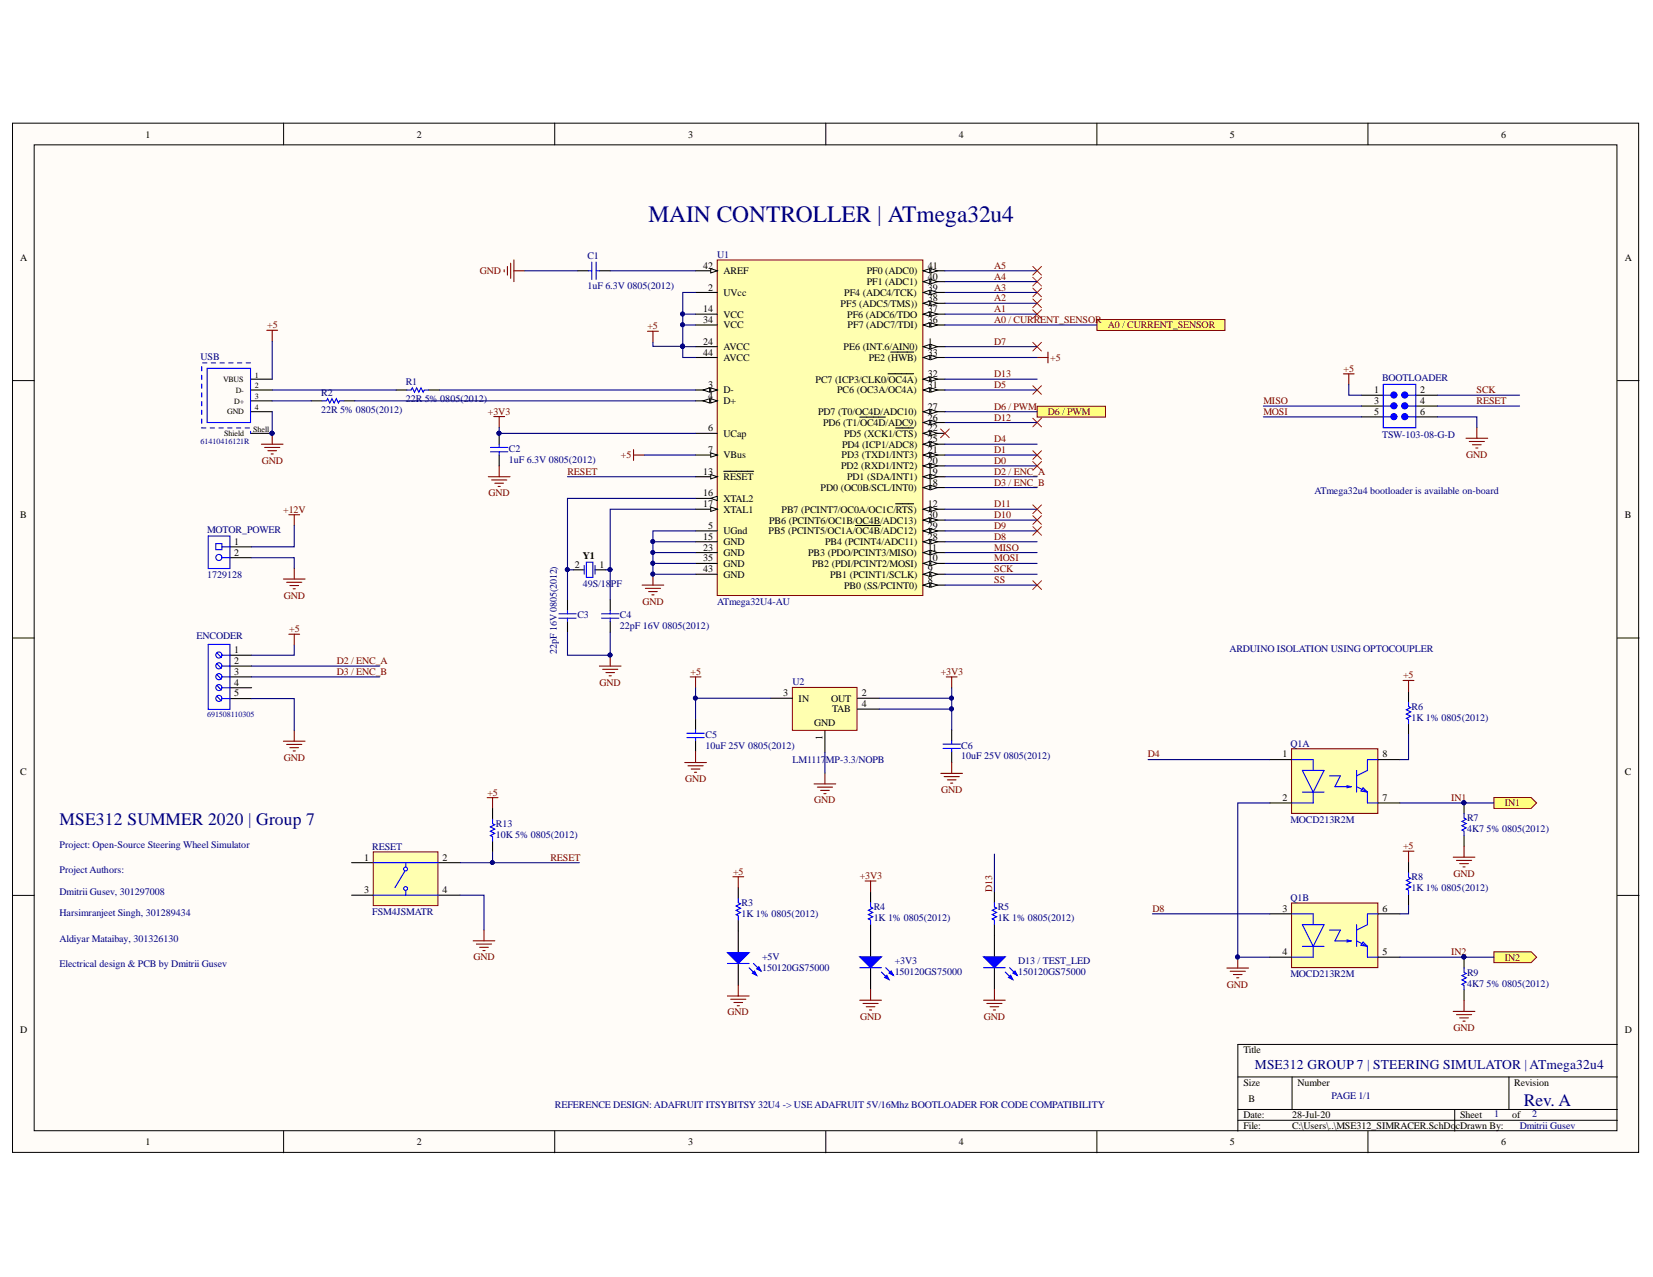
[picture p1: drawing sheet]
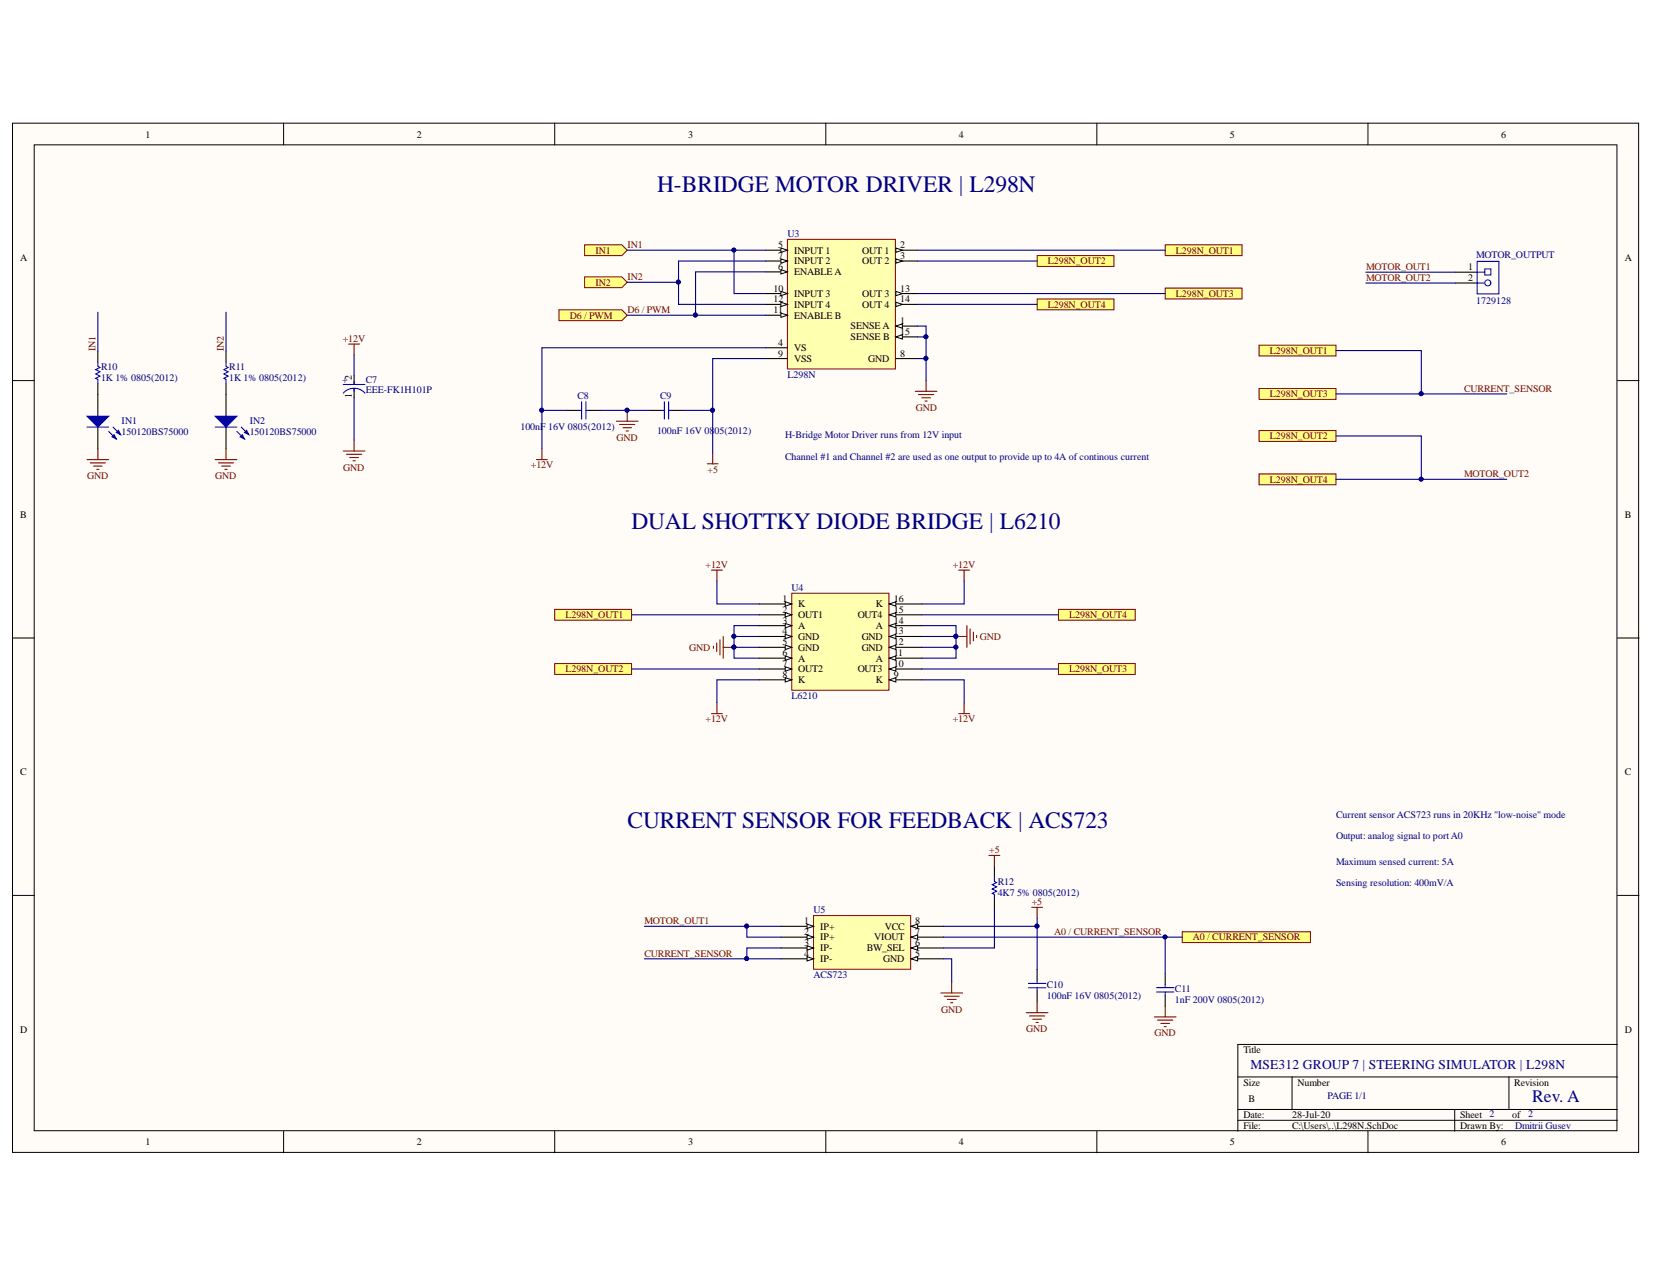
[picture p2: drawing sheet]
# Altium project MSE312_SIMRACER.PrjPcb
2 sheets, 42 parts. Net scope: flat (ports and power ports of the same name join across sheets).
Board file: MSE312_SIMRACER.PcbDoc
Sheets:
  MSE312_SIMRACER.SchDoc
  L298N.SchDoc

## Sheet MSE312_SIMRACER.SchDoc
size B

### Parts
+3V3  150120GS75000  [1206_A]
+5V  150120GS75000  [1206_A]
BOOTLOADER  TSW-103-08-G-D  [SMTC-TSW-103-08-X-D]
C1  1uF 6.3V 0805(2012)  [CAPC0805(2012)145_N]
C2  1uF 6.3V 0805(2012)  [CAPC0805(2012)145_N]
C3  22pF 16V 0805(2012)  [CAPC0805(2012)100_N]
C4  22pF 16V 0805(2012)  [CAPC0805(2012)100_N]
C5  10uF 25V 0805(2012)  [CAPC0805(2012)145_N]
C6  10uF 25V 0805(2012)  [CAPC0805(2012)145_N]
D13_/_TEST_LED  150120GS75000  [1206_A]
ENCODER  691508110305  [691508110305]
MOTOR_POWER  1729128  [PHOE-1729128-2_V]
Q1  MOCD213R2M  [FP-751DZ-MFG]  (parts A,B of 2)
R1  22R 5% 0805(2012)  [RESC0805(2012)_M]
R2  22R 5% 0805(2012)  [RESC0805(2012)_M]
R3  1K 1% 0805(2012)  [RESC0805(2012)_M]
R4  1K 1% 0805(2012)  [RESC0805(2012)_M]
R5  1K 1% 0805(2012)  [RESC0805(2012)_M]
R6  1K 1% 0805(2012)  [RESC0805(2012)_M]
R7  4K7 5% 0805(2012)  [RESC0805(2012)_N]
R8  1K 1% 0805(2012)  [RESC0805(2012)_M]
R9  4K7 5% 0805(2012)  [RESC0805(2012)_N]
R13  10K 5% 0805(2012)  [RESC0805(2012)_L]
RESET  FSM4JSMATR  [TECO-FSM4JSMATR_V]
U1  ATmega32U4-AU  [44ML_M]
U2  LM1117MP-3.3/NOPB  [DCY0004A_L]
USB  61410416121R  [61410416121R]
Y1  49S/18PF  [JPY-49S-18PF]

### Ports
A0 / CURRENT_SENSOR, D6 / PWM, IN1 (out), IN2 (out)

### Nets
+3V3: C2.2 C6.2 R4.2 U1.6(UCap) U2.2(OUT) U2.4(TAB)
+5: BOOTLOADER.1 C5.2 ENCODER.1 R3.2 R6.2 R8.2 R13.2 U1.2(UVcc) U1.7(VBus) U1.14(VCC) U1.24(AVCC) U1.33(PE2_(~{HWB})) U1.34(VCC) U1.44(AVCC) U2.3(IN) USB.1(VBUS)
+12V: MOTOR_POWER.1
GND: +3V3.1(K) +5V.1(K) BOOTLOADER.6 C1.1 C2.1 C3.1 C4.1 C5.1 C6.1 D13_/_TEST_LED.1(K) ENCODER.5 MOTOR_POWER.2 Q1.2(CATHODE1) Q1.4(CATHODE2) R7.1 R9.1 RESET.4 U1.5(UGnd) U1.15(GND) U1.23(GND) U1.35(GND) U1.43(GND) U2.1(GND) USB.4(GND) USB.Shell(Shield)
A0 / CURRENT_SENSOR: U1.36(PF7_(ADC7/TDI)) ; port A0 / CURRENT_SENSOR
A1: U1.37(PF6_(ADC6/TDO)
A2: U1.38(PF5_(ADC5/TMS)))
A3: U1.39(PF4_(ADC4/TCK))
A4: U1.40(PF1_(ADC1))
A5: U1.41(PF0_(ADC0))
D0: U1.20(PD2_(RXD1/INT2))
D1: U1.21(PD3_(TXD1/INT3))
D2 / ENC_A: ENCODER.2 U1.19(PD1_(SDA/INT1))
D3 / ENC_B: ENCODER.3 U1.18(PD0_(OC0B/SCL/INT0))
D4: Q1.1(ANODE1) U1.25(PD4_(ICP1/ADC8))
D5: U1.31(PC6_(OC3A/OC4A))
D6 / PWM: U1.27(PD7_(T0/OC4D/ADC10)) ; port D6 / PWM
D7: U1.1(PE6_(INT.6/AIN0))
D8: Q1.3(ANODE2) U1.28(PB4_(PCINT4/ADC11))
D9: U1.29(PB5_(PCINT5/OC1A/~{OC4B}/ADC12))
D10: U1.30(PB6_(PCINT6/OC1B/OC4B/ADC13))
D11: U1.12(PB7_(PCINT7/OC0A/OC1C/~{RTS}))
D12: U1.26(PD6_(T1/~{OC4D}/ADC9))
D13: R5.2 U1.32(PC7_(ICP3/CLK0/~{OC4A}))
IN1: Q1.7(EMITTER1) R7.2 ; port IN1
IN2: Q1.5(EMITTER2) R9.2 ; port IN2
MISO: BOOTLOADER.3 U1.11(PB3_(PDO/PCINT3/MISO))
MOSI: BOOTLOADER.5 U1.10(PB2_(PDI/PCINT2/MOSI))
RESET: BOOTLOADER.4 R13.1 RESET.2 U1.13(~{RESET})
SCK: BOOTLOADER.2 U1.9(PB1_(PCINT1/SCLK))
SS: U1.8(PB0_(SS/PCINT0))
Net+3V3_2: +3V3.2(A) R4.1
Net+5V_2: +5V.2(A) R3.1
NetC1_2: C1.2 U1.42(AREF)
NetC3_2: C3.2 U1.16(XTAL2) Y1.2
NetC4_2: C4.2 U1.17(XTAL1) Y1.1
NetD13_/_TEST_LED_2: D13_/_TEST_LED.2(A) R5.1
NetQ1_6: Q1.6(COLLECTOR2) R8.1
NetQ1_8: Q1.8(COLLECTOR1) R6.1
NetR1_1: R1.1 USB.2(D-)
NetR1_2: R1.2 U1.3(D-)
NetR2_1: R2.1 USB.3(D+)
NetR2_2: R2.2 U1.4(D+)

Not connected (* = marked no-connect by the designer): ENCODER 4; RESET 1 3; U1 22(PD5_(XCK1/~{CTS}))*

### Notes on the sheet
- MAIN CONTROLLER ¦ ATmega32u4
- ATmega32u4 bootloader is available on-board
- ARDUINO ISOLATION USING OPTOCOUPLER
- MSE312 SUMMER 2020 ¦ Group 7
- Project: Open-Source Steering Wheel Simulator
- Project Authors:
- Dmitrii Gusev, 301297008
- Harsimranjeet Singh, 301289434
- Aldiyar Mataibay, 301326130
- Electrical design & PCB by Dmitrii Gusev
- REFERENCE DESIGN: ADAFRUIT ITSYBITSY 32U4 -> USE ADAFRUIT 5V/16Mhz BOOTLOADER FOR CODE COMPATIBILITY
- MSE312 GROUP 7 ¦ STEERING SIMULATOR ¦ ATmega32u4
- PAGE 1/1
- 1
- Rev. A
- 2
- Dmitrii Gusev

## Sheet L298N.SchDoc
size B

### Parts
C7  EEE-FK1H101P  [FP-EEE-FK1H101P-MFG]
C8  100nF 16V 0805(2012)  [CAPC0805(2012)100_L]
C9  100nF 16V 0805(2012)  [CAPC0805(2012)100_L]
C10  100nF 16V 0805(2012)  [CAPC0805(2012)100_L]
C11  1nF 200V 0805(2012)  [CAPC0805(2012)145_L]
IN1  150120BS75000  [1206_A]
IN2  150120BS75000  [1206_A]
MOTOR_OUTPUT  1729128  [PHOE-1729128-2_V]
R10  1K 1% 0805(2012)  [RESC0805(2012)_M]
R11  1K 1% 0805(2012)  [RESC0805(2012)_M]
R12  4K7 5% 0805(2012)  [RESC0805(2012)_N]
U3  L298N  [STM-FM-15]
U4  L6210  [L6210]
U5  ACS723  [ACS723]

### Ports
A0 / CURRENT_SENSOR, D6 / PWM (in), IN1 (in), IN2 (in), L298N_OUT1, L298N_OUT2, L298N_OUT3, L298N_OUT4

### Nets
+5: C9.2 C10.2 R12.2 U3.9(VSS) U5.8(VCC)
+12V: C7.2(A) C8.1 U3.4(VS) U4.1(K) U4.8(K) U4.9(K) U4.16(K)
GND: C7.1(C) C8.2 C9.1 C10.1 C11.1 IN1.1(K) IN2.1(K) U3.1(SENSE_A) U3.8(GND) U3.15(SENSE_B) U4.3(A) U4.4(GND) U4.5(GND) U4.6(A) U4.11(A) U4.12(GND) U4.13(GND) U4.14(A) U5.5(GND)
A0 / CURRENT_SENSOR: C11.2 U5.7(VIOUT) ; port A0 / CURRENT_SENSOR
CURRENT_SENSOR: U3.2(OUT_1) U3.13(OUT_3) U4.2(OUT1) U4.10(OUT3) U5.3(IP-) U5.4(IP-) ; port L298N_OUT1, port L298N_OUT3
D6 / PWM: U3.6(ENABLE_A) U3.11(ENABLE_B) ; port D6 / PWM
IN1: R10.2 U3.5(INPUT_1) U3.10(INPUT_3) ; port IN1
IN2: R11.2 U3.7(INPUT_2) U3.12(INPUT_4) ; port IN2
MOTOR_OUT1: MOTOR_OUTPUT.1 U5.1(IP+) U5.2(IP+)
MOTOR_OUT2: MOTOR_OUTPUT.2 U3.3(OUT_2) U3.14(OUT_4) U4.7(OUT2) U4.15(OUT4) ; port L298N_OUT2, port L298N_OUT4
NetIN1_2: IN1.2(A) R10.1
NetIN2_2: IN2.2(A) R11.1
NetR12_1: R12.1 U5.6(BW_SEL)

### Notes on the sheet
- H-BRIDGE MOTOR DRIVER ¦ L298N
- H-Bridge Motor Driver runs from 12V input
- Channel #1 and Channel #2 are used as one output to provide up to 4A of continous current
- DUAL SHOTTKY DIODE BRIDGE ¦ L6210
- CURRENT SENSOR FOR FEEDBACK ¦ ACS723
- Current sensor ACS723 runs in 20KHz "low-noise" mode
- Output: analog signal to port A0
- Maximum sensed current: 5A
- Sensing resolution: 400mV/A
- MSE312 GROUP 7 ¦ STEERING SIMULATOR ¦ L298N
- PAGE 1/1
- 2
- Rev. A
- Dmitrii Gusev

## Nets that join several sheets
+5: MSE312_SIMRACER (16 pins), L298N (5 pins)
+12V: MSE312_SIMRACER (MOTOR_POWER.1), L298N (7 pins)
GND: MSE312_SIMRACER (25 pins), L298N (19 pins)
A0 / CURRENT_SENSOR: MSE312_SIMRACER (U1.36), L298N (C11.2 U5.7)
D6 / PWM: MSE312_SIMRACER (U1.27), L298N (U3.6 U3.11)
IN1: MSE312_SIMRACER (Q1.7 R7.2), L298N (R10.2 U3.5 U3.10)
IN2: MSE312_SIMRACER (Q1.5 R9.2), L298N (R11.2 U3.7 U3.12)
